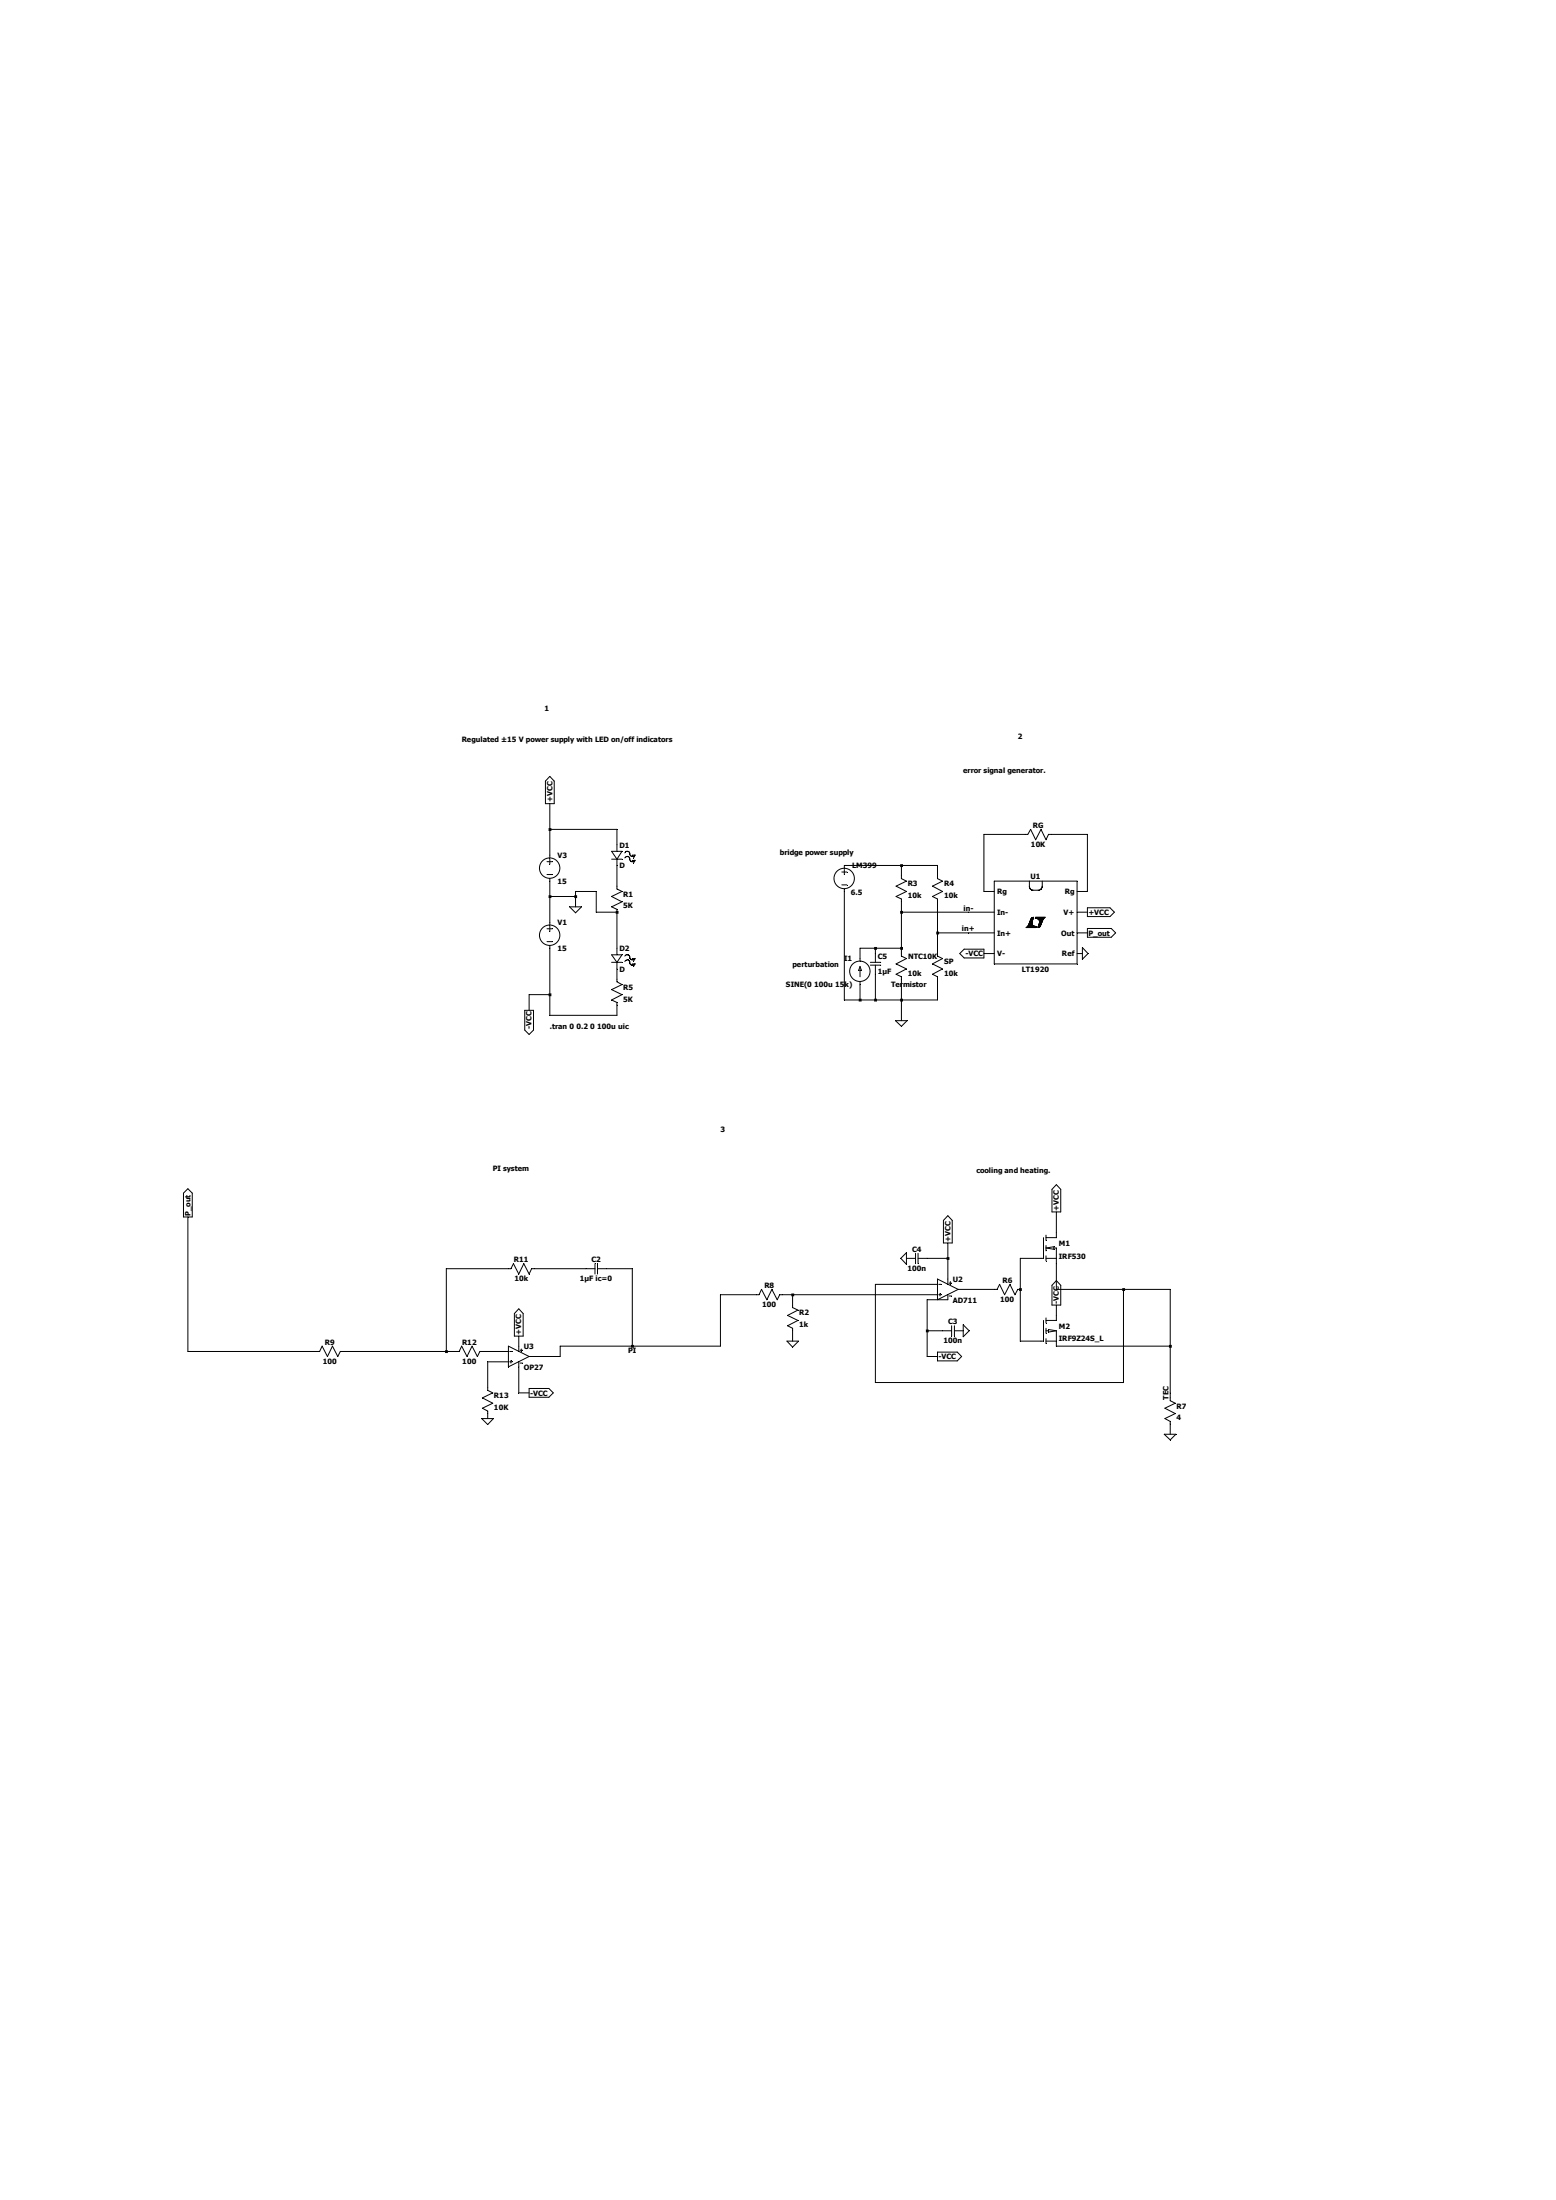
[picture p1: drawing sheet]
<svg xmlns="http://www.w3.org/2000/svg" width="210mm" height="297mm" viewBox="0 0 210 297" stroke-linecap="round" stroke-linejoin="round" font-family="sans-serif">
<g fill="none" stroke="#000" stroke-width=".13">
<path d="M73.8 125.4h.7M73.8 127.1h.7M74.2 124.5v.4M74.2 125.1v.7M74.2 127.7v.3"/>
<circle cx="74.2" cy="126.3" r="1.38"/>
</g>
<path d="M134.2 119h11.2v11.1h-11.2z" fill="#fff"/>
<g fill="none" stroke="#000" stroke-width=".13">
<path d="M73.8 116.3h.7M73.8 118.1h.7M74.2 108.5v7.3M74.2 116v.7M74.2 118.6v5.9M74.2 112h9.1v2.9M74.2 104.8l.6 .7v3h-1.2v-3zM82.5 116h1.4M82.5 114.9h1.4l-.6 1.1zM83.3 116v4l.6 .4-1.4 .6 1.4 .8-1.4 .6 .8 .4v6.1M84.3 115.8a.4 .4 0 0 1 .5-.1 .4 .4 0 0 1 .2 .5 .36 .36 0 0 0 .6 .1l.1-.2M84.3 115.1a.39 .39 0 0 1 .5-.1 .39 .39 0 0 1 .2 .4 .36 .36 0 0 0 .7 0"/>
<path d="M85.3 115.4h.4l-.2 .4M85.3 116.2h.4l-.2 .3M113.6 117.7h.7M113.6 119.5h.7M114 117.2v-.4h12.5v1.8l.7 .4-1.3 .6 1.3 .8-1.3 .6 .6 .4v7.7l.7 .3-1.3 .7 1.3 .7-1.3 .7 .6 .4v3.1h-12.5v-15M114 117.4v.7M121.7 116.8v1.8l.6 .4-1.4 .6 1.4 .8-1.4 .6 .8 .4v7.7l.6 .3-1.4 .7 1.4 .7-1.4 .7 .8 .4v5.9M134.2 119h11.2v11.1h-11.2zM138.9 119l.1 .9 .4 .3h.8l.2-.1 .3-.4v-.7M70.8 136.4h1.2v2.7l-.6 .6-.6-.6zM74.2 128v9.1h9.1v-1.8l-.8-.3 1.4-.7-1.4-.7 1.4-.7-.6-.4v-2.6M74.2 134.3h-2.8v2.1"/>
<path d="M74.2 121h3.5M76.9 122.4h1.6l-.8 .8zM77.7 122.4v-2h2.8v2.7h2.8M82.5 129.9h1.4M82.5 128.9h1.4l-.6 1zM84.3 129.1a.4 .4 0 0 1 .5-.2 .4 .4 0 0 1 .2 .5 .36 .36 0 0 0 .7 0M84.3 129.8a.36 .36 0 0 1 .5-.2 .36 .36 0 0 1 .2 .4 .39 .39 0 0 0 .7 .1M85.3 130.1h.4l-.2 .4M85.3 129.4h.4l-.2 .4M116.1 130.5l.1 .5h-.3zM116.1 131v.9M116.1 132.5v2.5"/>
<path d="M117.5 129.9h1.4M117.5 130.3h1.4M118.2 128v1.9M118.2 130.3v4.7M120.9 137.8h1.5l-.7 .8zM121.7 128h-5.6v1.8M121.7 123.1h12.5M126.5 125.9h7.7M130.1 128.1h2.7v1.2h-2.7l-.6-.6zM132.8 128.7h1.4M134.2 120.4h-1.4v-7.8h5.9l.4-.6 .7 1.4 .7-1.4 .7 1.4 .3-.8h5.3v7.8h-1.4M138.5 125.2h1.3"/>
<path d="M138.6 125.2h1.2M138.6 125.1h1.2M138.7 125.1h1.1M138.7 125.1h1M138.8 125h.7M138.8 125h.6M138.8 124.9h.6M138.9 124.8h.4M138.9 124.7h.4M138.9 124.6h.4M139 124.5h.3M139 124.4h.3"/>
<path d="M139.1 124.2h.3M139.1 124.3h.2M139.1 124.1h.3M139.2 124h.2M139.3 123.9h.2M139.4 123.8h.1M139.7 124h1.2M139.8 123.9h1.3M139.8 123.8h1.3M139.8 123.9h1.2M139.8 124h1.1M140 124h.8"/>
<path d="M140.1 125.2h.1M140.1 124.1h.7M140.1 125.2h.2M140.1 125.1h.2M140.1 125.1h.3M140.2 125.1h.2M140.2 125h.2M140.2 124.1h.6M140.2 124.9h.3M140.2 124.2h.6M140.2 124.8h.3M140.3 124.2h.5"/>
<path d="M140.3 124.8h.2M140.3 124.7h.2M140.3 124.2h.4M140.3 124.3h.4M140.3 124.6h.3M140.3 124.4h.4M140.3 124.4h.3M140.3 124.5h.3M145.4 123.1h1.4M145.4 125.9h1.4M145.4 128.7h.7M146.1 127.9l.8 .8-.8 .8z"/>
<path d="M146.8 122.6h3l.6 .5-.6 .6h-3zM146.8 125.3h3.2l.6 .6-.6 .6h-3.2zM142.6 159.9l.6 .7v3h-1.2v-3zM24.8 161.1l.6-.6 .6 .6v3.2h-1.2zM25.4 164.3v18.2h17.7l.4-.8 .7 1.4 .7-1.4 .7 1.4 .3-.6h16.1l.3-.8 .7 1.4 .7-1.4 .7 1.4 .4-.6h3.8M70 176.7l.6 .6v3.1h-1.2v-3.1zM80.3 171.3h-8.5l-.4 .7-.7-1.4-.7 1.4-.7-1.4-.3 .7h-8.8v11.2M80.3 170.6v1.4M80.6 171.3h4.7v10.4M80.6 170.6v1.4M107 174.8v1.7l.7 .4-1.4 .7 1.4 .7-1.4 .7 .7 .3v1.8M122.3 169.9h1.3"/>
<path d="M122.3 169.1v1.6l-.7-.8zM123.6 169.2v1.4M123.9 169.9h4M123.9 169.2v1.4M125.1 179.7h3.3M126.5 172.7l2.8 1.4-2.8 1.4zM126.5 173.4h-8.3v13.2h33.4v-12.5M126.5 174.8h-21.3l-.3 .7-.7-1.4-.7 1.4-.7-1.4-.4 .7h-5.2v6.9h-21.6v1.4h-4.2M126.7 173.4h.3M126.7 174.8h.3M126.9 174.6v.4M127.9 167.8v5.6"/>
<path d="M127.9 174.8v.7h-2.8v7.6h1.4M127.9 164.1l.6 .7v3h-1.2v-3zM128.1 173.2h.3M128.1 175h.3M128.3 173v.4M128.4 179v1.4M128.8 179.7h1.2M128.8 179v1.4M129.3 174.1h5.3l.3-.7 .7 1.4 .7-1.4 .7 1.4 .4-.7h.3M130 178.9l.8 .8-.8 .8zM140.8 167.1v2.8h-3.1v11.2h3.1v-2.8M141.2 169.9h1.4"/>
<path d="M141.2 168.5l1-.2v.4zM141.2 166.8v.7M141.2 168.1v.8M141.2 169.5v.7M141.2 177.9v.7M141.2 179.3v.7M141.2 179.7h.3M141.5 179.5l1.1 .2-1.1 .1zM142.2 168.5h.4v5.6h15.3v15l.7 .3-1.4 .7 1.4 .7-1.4 .7 .7 .4v1.7M142.6 163.6v3.5h-1.4M142.6 176.2v2.1h-1.4M142.6 179.7v2h15.3"/>
<path d="M142.6 172.9l.6 .6v2.7h-1.2v-2.7zM65 191.5h1.6l-.8 .8zM68.6 181.7l2.8 1.4-2.8 1.4zM68.6 183.9h-2.8v3.8l.7 .3-1.4 .7 1.4 .7-1.4 .7 .7 .4v1M68.8 182.5h.3M68.8 183.9h.3M69 183.7v.3M70 180.4v2.1M70 183.9v4.1h1.4M70.2 182.3h.3M70.2 184h.3M70.4 182.1v.4"/>
<path d="M71.4 187.5h2.7l.6 .5-.6 .6h-2.7zM106.2 181.1h1.6l-.8 .8zM126.5 182.5h2.7l.6 .6-.6 .6h-2.7zM141.2 180.7v.7M141.2 181.1h1.4M157.1 193.6h1.6l-.8 .8z"/>
<circle cx="74.2" cy="117.2" r="1.38"/>
<circle cx="113.9" cy="118.6" r="1.38"/>
<circle cx="116.1" cy="131.1" r="1.38"/>
</g>
<path d="M60.1 182.3h.4v.4h-.4zM74 111.8h.4v.4h-.4zM74 120.9h.4v.3h-.4zM74 134.1h.4v.4h-.4zM77.5 120.9h.4v.3h-.4zM83.1 123h.4v.4h-.4zM85.2 181.6h.4v.3h-.4zM106.8 174.6h.4v.4h-.4zM115.9 134.8h.4v.4h-.4zM118 127.8h.4v.4h-.4zM118 134.8h.4v.4h-.4zM121.5 116.7h.4v.4h-.4zM121.5 123h.4v.4h-.4zM121.5 127.8h.4v.4h-.4zM121.5 134.8h.4v.4h-.4zM125 179.5h.3v.4h-.3zM126.4 125.8h.3v.4h-.3zM127.8 169.7h.3v.4h-.3zM137.5 173.9h.4v.4h-.4zM151.5 173.9h.3v.4h-.3zM157.8 181.6h.4v.3h-.4z" fill-rule="evenodd" fill="#000"/>
<g font-size="1">
<text x="73.5" y="96">1</text>
<text x="62.3" y="100.1">Regulated ±15 V power supply with LED on/off indicators</text>
<text x="137.4" y="99.8">2</text>
<text x="130" y="104.3">error signal generator.</text>
<text x="74.5" y="108.3" transform="rotate(-90 74.5 108.3)">+VCC</text>
<text x="139.4" y="111.8">RG</text>
<text x="75.2" y="115.8">V3</text>
<text x="75.2" y="119.3">15</text>
<text x="83.6" y="114.4">D1</text>
<text x="83.6" y="117.2">D</text>
<text x="105.2" y="115.5">bridge power supply</text>
<text x="115" y="117.2">LM399</text>
<text x="122.5" y="119.7">R3</text>
<text x="127.4" y="119.7">R4</text>
<text x="139.1" y="118.6">U1</text>
<text x="139.1" y="114.3">10K</text>
<text x="75.2" y="124.9">V1</text>
<text x="84.1" y="121.1">R1</text>
<text x="84.1" y="122.6">5K</text>
<text x="114.9" y="120.8">6.5</text>
<text x="122.5" y="121.2">10k</text>
<text x="127.4" y="121.2">10k</text>
<text x="129.8" y="125.7">in+</text>
<text x="130" y="122.9">in-</text>
<text x="134.6" y="120.7">Rg</text>
<text x="134.6" y="123.5">In-</text>
<text x="143.6" y="123.5">V+</text>
<text x="143.7" y="120.7">Rg</text>
<text x="146.9" y="123.5">+VCC</text>
<text x="75.2" y="128.4">15</text>
<text x="83.6" y="128.4">D2</text>
<text x="83.6" y="131.2">D</text>
<text x="107" y="130.5">perturbation</text>
<text x="113.9" y="129.8">I1</text>
<text x="118.5" y="129.5">C5</text>
<text x="118.5" y="131.5">1µF</text>
<text x="122.5" y="131.7">10k</text>
<text x="122.6" y="129.5">NTC10K</text>
<text x="127.4" y="130.1">SP</text>
<text x="127.4" y="131.7">10k</text>
<text x="130.3" y="129.1">-VCC</text>
<text x="134.6" y="126.3">In+</text>
<text x="134.6" y="129.1">V-</text>
<text x="137.9" y="131.2">LT1920</text>
<text x="143.2" y="126.3">Out</text>
<text x="143.3" y="129.1">Ref</text>
<text x="146.9" y="126.3">P_out</text>
<text x="84.1" y="133.6">R5</text>
<text x="84.1" y="135.2">5K</text>
<text x="106.1" y="133.3">SINE(0 100u 15k)</text>
<text x="120.3" y="133.3">Termistor</text>
<text x="71.8" y="139" transform="rotate(-90 71.8 139)">-VCC</text>
<text x="74.2" y="138.9">.tran 0 0.2 0 100u uic</text>
<text x="97.2" y="152.8">3</text>
<text x="66.5" y="158.1">PI system</text>
<text x="131.8" y="158.4">cooling and heating.</text>
<text x="25.7" y="164.2" transform="rotate(-90 25.7 164.2)">P_out</text>
<text x="128.3" y="167.7" transform="rotate(-90 128.3 167.7)">+VCC</text>
<text x="142.9" y="163.5" transform="rotate(-90 142.9 163.5)">+VCC</text>
<text x="69.3" y="170.4">R11</text>
<text x="69.4" y="173">10k</text>
<text x="78.3" y="173">1µF ic=0</text>
<text x="79.8" y="170.4">C2</text>
<text x="103.2" y="173.9">R8</text>
<text x="122.5" y="171.6">100n</text>
<text x="123.1" y="169">C4</text>
<text x="128.6" y="173.1">U2</text>
<text x="135.3" y="173.2">R6</text>
<text x="142.9" y="168.2">M1</text>
<text x="142.9" y="169.9">IRF530</text>
<text x="102.9" y="176.4">100</text>
<text x="107.9" y="177.6">R2</text>
<text x="107.9" y="179.2">1k</text>
<text x="128" y="178.8">C3</text>
<text x="128.6" y="175.9">AD711</text>
<text x="135" y="175.8">100</text>
<text x="142.9" y="179.4">M2</text>
<text x="142.9" y="176.1" transform="rotate(-90 142.9 176.1)">-VCC</text>
<text x="43.6" y="184.1">100</text>
<text x="43.9" y="181.5">R9</text>
<text x="62.4" y="181.5">R12</text>
<text x="62.4" y="184.1">100</text>
<text x="70.4" y="180.2" transform="rotate(-90 70.4 180.2)">+VCC</text>
<text x="70.7" y="182.1">U3</text>
<text x="70.7" y="184.9">OP27</text>
<text x="84.8" y="182.7">PI</text>
<text x="126.7" y="183.5">-VCC</text>
<text x="127.3" y="181.4">100n</text>
<text x="142.9" y="181.1">IRF9Z24S_L</text>
<text x="66.7" y="188.8">R13</text>
<text x="66.7" y="190.3">10K</text>
<text x="71.5" y="188.4">-VCC</text>
<text x="157.7" y="189" transform="rotate(-90 157.7 189)">TEC</text>
<text x="158.8" y="190.2">R7</text>
<text x="158.8" y="191.7">4</text>
</g>
</svg>
